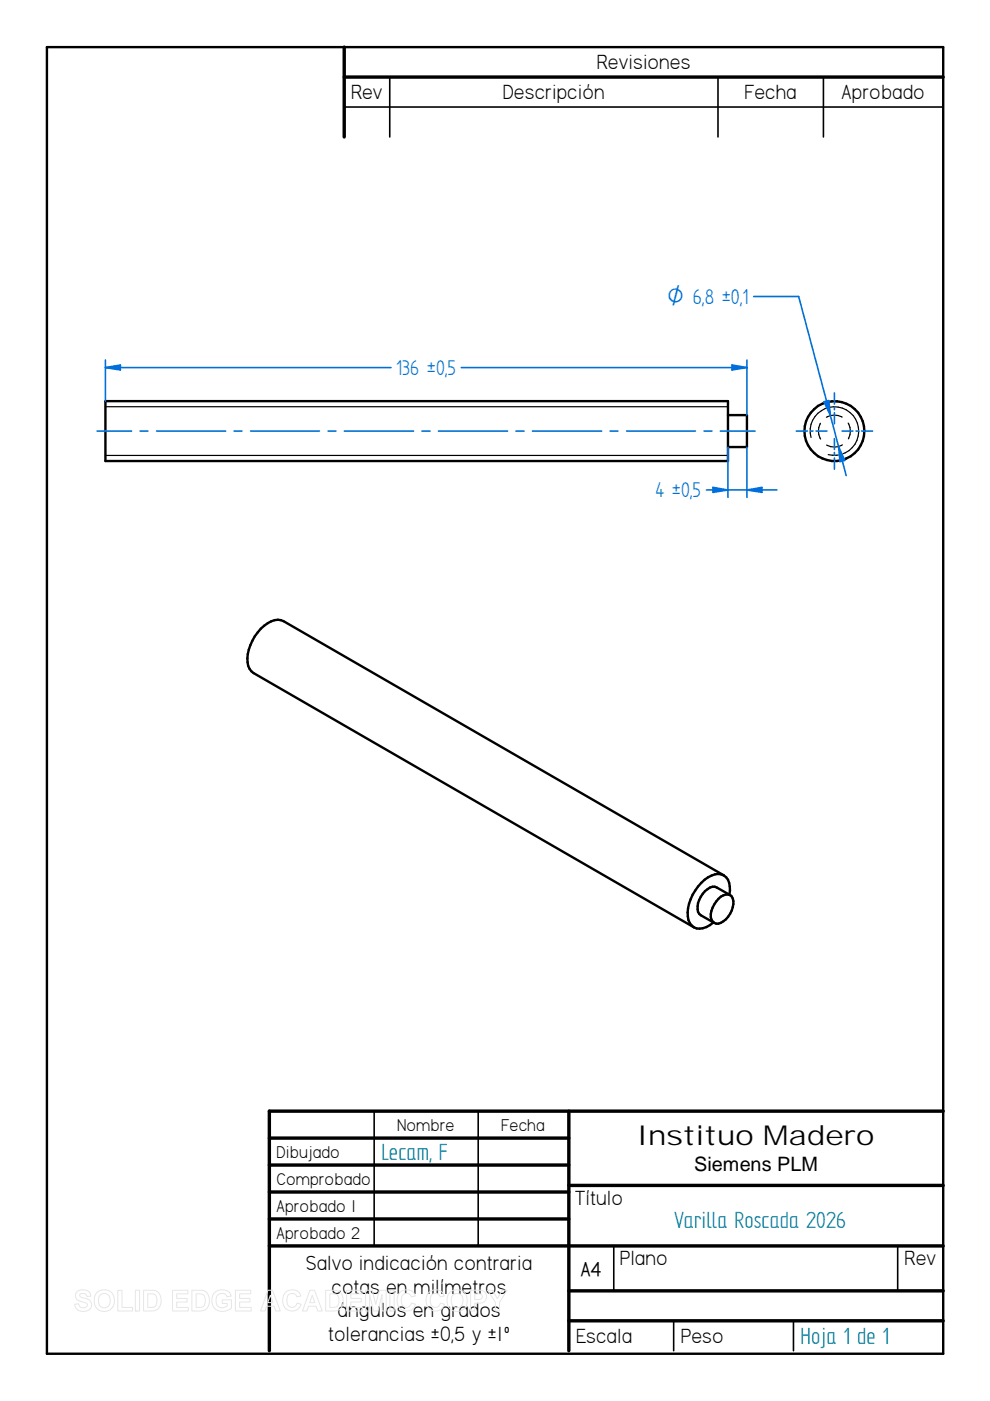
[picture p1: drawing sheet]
<svg xmlns="http://www.w3.org/2000/svg" width="210mm" height="297mm" viewBox="0 0 210 297" stroke-linecap="round" stroke-linejoin="round" font-family="sans-serif">
<g fill="none" stroke="#000" stroke-width=".51">
<path d="M9.9 10h190.1v277h-190.1zM22.4 85h131.9v12.7h-131.9zM154.3 88h4.1v6.8h-4.1M151.3 195.6a3.7 3.7 0 0 1-4.2 1M153.5 185.6l-93.4-53.9a3.7 3.7 0 0 0-4.1 1 9.3 9.3 0 0 0-3.4 8.5l.3 .6 .9 .9 93.3 53.9M154.6 189.7a3.8 3.8 0 0 0-1.1-4.1 3.7 3.7 0 0 0-4.1 .9 9.4 9.4 0 0 0-3.4 8.6l.3 .6 .8 .9M154.8 189.8l-2.8-1.6a2.48 2.48 0 0 0-3 1.3 3.9 3.9 0 0 0-.7 4.3l3.1 1.9M154.8 189.8a2.59 2.59 0 0 0-3 1.3 4.3 4.3 0 0 0-1 3.8l.6 .8M154.8 189.8a2.68 2.68 0 0 1 .4 3.2 4 4 0 0 1-3.4 2.8l-.4-.1"/>
<circle cx="176.9" cy="91.4" r="6.4"/>
</g>
<path d="M73 10v19M73 16.3h127M120.6 235.6v50.8M200 235.6h-142.9v50.8M57.1 241.3h63.5M57.1 247h63.5M57.1 252.7h63.5M57.1 258.4h63.5M120.6 251.3h79.4M57.1 264.2h142.9M120.6 273.7h79.4M120.6 280h79.4" fill="none" stroke="#000" stroke-width=".72"/>
<path d="M82.6 16.3v12.7M152.2 16.3v12.7M174.6 16.3v12.7M73 22.7h127M79.3 235.6v28.6M101.4 235.6v28.6M130.1 264.3v9.4M190.3 264.3v9.4M142.8 280v6.4M168.2 280v6.4" fill="none" stroke="#000" stroke-width=".34"/>
<path d="M22.4 96.6h131.9M22.4 86.2h131.9M172 92.8a5.1 5.1 0 0 1 4.5-6.5 5.1 5.1 0 0 1 5.6 5.6 5.1 5.1 0 0 1-6.5 4.5M173.9 89.7a3.4 3.4 0 0 0 .1 3.4M178.6 88.4a3.4 3.4 0 0 0-3.4 .1M178.6 94.3a3.4 3.4 0 0 1-3.3 .1M179.8 89.7a3.4 3.4 0 0 1 .1 3.3" fill="none" stroke="#000" stroke-width=".25"/>
<path d="M22.4 76.3v8.7M155.2 77.4l3.2 .5-3.2 .5zM158.4 76.3v11.7" fill="none" stroke="#006edc" stroke-width=".34"/>
<path d="M155.2 77.4l3.2 .5-3.2 .5z" fill="#006edc"/>
<path d="M22.4 77.9l3.1-.5v1z" fill="none" stroke="#006edc" stroke-width=".34"/>
<path d="M22.4 77.9l3.1-.5v1z" fill="#006edc"/>
<path d="M22.4 77.9h60.5M97.8 77.9h60.6M159.8 62.9h9.5l10.1 37.9M177.8 94.7l1.3 2.9-1 .3z" fill="none" stroke="#006edc" stroke-width=".34"/>
<path d="M177.8 94.7l1.3 2.9-1 .3z" fill="#006edc"/>
<path d="M174.7 85.2l1-.3 .4 3.2z" fill="none" stroke="#006edc" stroke-width=".34"/>
<path d="M174.7 85.2l1-.3 .4 3.2z" fill="#006edc"/>
<path d="M154.3 94.8v10.7M158.4 94.8v10.7M151.2 103.3l3.1 .6-3.1 .5z" fill="none" stroke="#006edc" stroke-width=".34"/>
<path d="M151.2 103.3l3.1 .6-3.1 .5z" fill="#006edc"/>
<path d="M158.4 103.9l3.1-.6v1.1z" fill="none" stroke="#006edc" stroke-width=".34"/>
<path d="M158.4 103.9l3.1-.6v1.1z" fill="#006edc"/>
<g fill="none" stroke="#006edc" stroke-width=".34">
<path d="M20.6 91.4h7.3M29.7 91.4h1.7M33.2 91.4h14.6M49.6 91.4h1.7M53.1 91.4h14.6M69.6 91.4h1.6M73 91.4h14.7M89.5 91.4h1.7M93 91.4h14.6M109.4 91.4h1.7M112.9 91.4h14.7M129.3 91.4h1.7"/>
<path d="M132.8 91.4h14.6M149.3 91.4h1.7M152.7 91.4h7.4M168.8 91.4h2.4M171.8 91.4h.6M173 91.4h2.3M176.9 83.3v2.4M176.9 86.3v.6M176.9 87.5v2.3M176.9 93v2.3M176.9 95.9v.6M176.9 97.1v2.4"/>
<path d="M178.5 91.4h2.3M181.5 91.4h.5M182.7 91.4h2.3M149.8 103.9h14.9"/>
</g>
<g fill="none" stroke="#e6e6e6" stroke-width=".21">
<path d="M16.3 273.9a1.87 1.87 0 0 1 2.9 .6l.1 .3-.9 .1a.82 .82 0 0 0-.7-.7 .82 .82 0 0 0-.8 .5l.3 .3a2.79 2.79 0 0 1 2.1 1.2 1.44 1.44 0 0 1-1.6 1.8 1.61 1.61 0 0 1-1.9-1.5l.9-.1a.92 .92 0 0 0 .9 .9 .92 .92 0 0 0 .9-.8l-.5-.3a2.14 2.14 0 0 1-2-1.3l.1-.7zM20.6 274a2.24 2.24 0 0 1 2.8-.2 2.24 2.24 0 0 1 .8 2.7 2.18 2.18 0 0 1-2.8 1.4 2.18 2.18 0 0 1-1.4-2.7l.2-.6zM21.2 274.6a1.32 1.32 0 0 1 1.7-.1 1.32 1.32 0 0 1 .4 1.6 1.26 1.26 0 0 1-1.4 1.2 1.26 1.26 0 0 1-1-1.6v-.6zM25 273.6h.9v3.6h2.2v.8h-3.1zM28.7 273.6h.9v4.4h-.9zM28.7 278h.1M30.4 273.6h1.6a2 2 0 0 1 2.1 2.5 1.85 1.85 0 0 1-2 1.9h-1.7zM31.3 274.3a1.68 1.68 0 0 1 1.8 .5 1.76 1.76 0 0 1-.5 2.4h-1.3zM36.6 273.6h3.2v.7h-2.3v1h2.2v.8h-2.2v1.1h2.4v.8h-3.3zM40.7 273.6h1.6a2 2 0 0 1 2.1 2.5 1.85 1.85 0 0 1-2.1 1.9h-1.6zM41.6 274.3a1.68 1.68 0 0 1 1.7 .5 1.76 1.76 0 0 1-.5 2.4h-1.2zM45.6 274a2.15 2.15 0 0 1 3.4 .8l-.9 .2a1.28 1.28 0 0 0-1.7-.6 1.28 1.28 0 0 0-.6 1.7 1.38 1.38 0 0 0 .9 1.1 1.38 1.38 0 0 0 1.5-.3v-.5h-1.1v-.8h2v1.7a2.41 2.41 0 0 1-3.1 .4 2.41 2.41 0 0 1-.9-2.9z"/>
<path d="M49.9 273.6h3.3v.7h-2.4v1h2.2v.8h-2.2v1.1h2.5v.8h-3.4zM56.8 273.6h1l1.6 4.4h-.9l-.4-1.1h-1.6l-.3 1.1h-1zM57.3 274.6l.6 1.6h-1.1zM60.5 274.1a1.97 1.97 0 0 1 3.3 .7l-.9 .2a1.12 1.12 0 0 0-1.4-.7 1.12 1.12 0 0 0-.7 1.4 1.12 1.12 0 0 0 .8 1.4 1.12 1.12 0 0 0 1.4-.8l.8 .2a2.03 2.03 0 0 1-2.5 1.4 2.03 2.03 0 0 1-1.3-2.6l.1-.7zM65.7 273.6h1l1.6 4.4h-.9l-.4-1.1h-1.6l-.3 1.1h-1zM66.2 274.6l.6 1.6h-1.1zM69 273.6h1.7a2 2 0 0 1 2 2.5 1.85 1.85 0 0 1-2 1.9h-1.7zM69.9 274.3a1.68 1.68 0 0 1 1.8 .5 1.76 1.76 0 0 1-.5 2.4h-1.3zM73.5 273.6h3.3v.7h-2.4v1h2.2v.8h-2.2v1.1h2.4v.8h-3.3zM77.5 273.6h1.4l.8 2.9 .7-2.9h1.5v4.4h-.9v-3.5l-.9 3.5h-.9l-.8-3.5v3.5h-.9zM82.7 273.6h.9v4.4h-.9zM82.7 278h.1"/>
<path d="M84.8 274.1a1.97 1.97 0 0 1 3.3 .7l-.9 .2a1.12 1.12 0 0 0-1.4-.7 1.12 1.12 0 0 0-.7 1.4 1.12 1.12 0 0 0 .7 1.4 1.12 1.12 0 0 0 1.4-.8l.9 .2a2.03 2.03 0 0 1-2.6 1.4 2.03 2.03 0 0 1-1.3-2.6l.2-.7zM90.9 274.1a1.97 1.97 0 0 1 3.3 .7l-.9 .2a1.12 1.12 0 0 0-1.4-.7 1.12 1.12 0 0 0-.7 1.4 1.12 1.12 0 0 0 .8 1.4 1.12 1.12 0 0 0 1.4-.8l.8 .2a2.03 2.03 0 0 1-2.5 1.4 2.03 2.03 0 0 1-1.3-2.6l.1-.7zM95.4 274a2.24 2.24 0 0 1 2.8-.2 2.24 2.24 0 0 1 .8 2.7 2.18 2.18 0 0 1-2.8 1.4 2.18 2.18 0 0 1-1.4-2.7l.2-.6zM96 274.6a1.32 1.32 0 0 1 1.7-.1 1.32 1.32 0 0 1 .4 1.6 1.26 1.26 0 0 1-1.4 1.2 1.26 1.26 0 0 1-1-1.6v-.6zM99.8 273.6h1.4a1.45 1.45 0 0 1 1.7 .5 1.45 1.45 0 0 1-.1 1.8 2.62 2.62 0 0 1-2.1 .4v1.7h-.9zM100.7 274.3a1.34 1.34 0 0 1 1.5 .4 .79 .79 0 0 1-1.1 .8h-.4zM103.4 273.6h1l1.1 1.7 1-1.7h1l-1.6 2.5v1.9h-.9v-1.9z"/>
</g>
<text font-size="5.8" x="135.1" y="242.7">Instituo Madero</text>
<g font-size="5.6" fill="#008080">
<text x="80.9" y="245.9">Lecam, F</text>
<text x="143" y="260.3">Varilla Roscada 2026</text>
<text x="169.8" y="285">Hoja 1 de 1</text>
</g>
<g font-size="5.1" fill="#006edc">
<text x="84" y="79.5">136 ±0,5</text>
<text x="139" y="105.5">4 ±0,5</text>
</g>
<g font-size="4.9">
<text x="126.5" y="14.7">Revisiones</text>
<text x="74.4" y="21">Rev</text>
<text x="106.6" y="21">Descripción</text>
<text x="157.9" y="21">Fecha</text>
<text x="178.4" y="21">Aprobado</text>
<text x="121.9" y="255.4">Título</text>
<text x="64.9" y="269.3">Salvo indicación contraria</text>
<text x="131.4" y="268.2">Plano</text>
<text x="191.8" y="268.2">Rev</text>
<text x="70.3" y="274.3">cotas en milímetros</text>
<text x="71.6" y="279.3">ángulos en grados</text>
<text x="69.6" y="284.4">tolerancias ±0,5 y ±1º</text>
<text x="122.1" y="284.7">Escala</text>
<text x="144.4" y="284.7">Peso</text>
</g>
<text font-size="4.9" fill="#006edc" x="141.4" y="64.5">O 6,8 ±0,1</text>
<text font-size="4.7" x="123.1" y="270.5">A4</text>
<text font-size="4.2" x="147.2" y="248.3">Siemens PLM</text>
<g font-size="4.1">
<text x="84.2" y="239.7">Nombre</text>
<text x="106.3" y="239.7">Fecha</text>
<text x="58.6" y="245.4">Dibujado</text>
<text x="58.6" y="251.2">Comprobado</text>
<text x="58.6" y="256.9">Aprobado 1</text>
<text x="58.6" y="262.6">Aprobado 2</text>
</g>
</svg>
